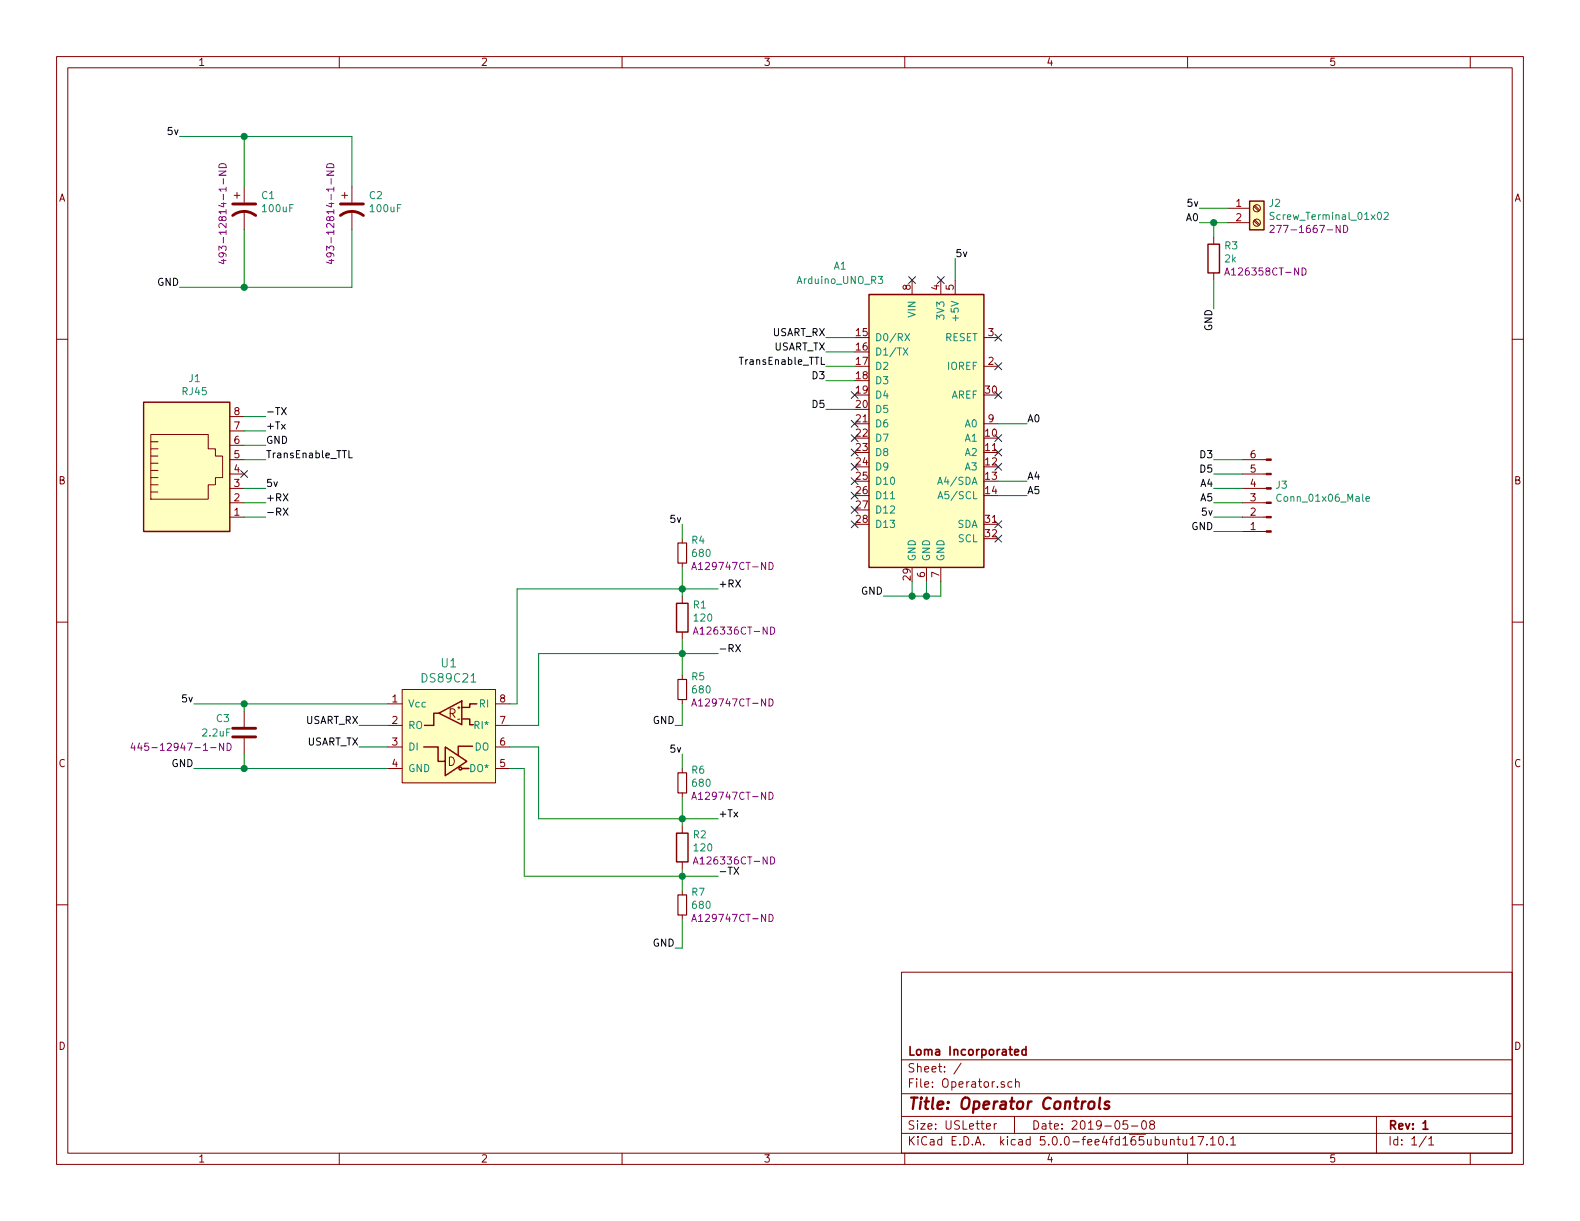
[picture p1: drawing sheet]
EESchema Schematic File Version 4
LIBS:Operator-cache
EELAYER 26 0
EELAYER END
$Descr USLetter 11000 8500
encoding utf-8
Sheet 1 1
Title "Operator Controls"
Date "2019-05-08"
Rev "1"
Comp "Loma Incorporated"
Comment1 ""
Comment2 ""
Comment3 ""
Comment4 ""
$EndDescr
$Comp
L MCU_Module:Arduino_UNO_R3 A1
U 1 1
P 6450 2950
F 0 "A1" H 5850 4050 50  0000 C CNN
F 1 "Arduino_UNO_R3" H 5850 3950 50  0000 C CNN
F 2 "Custom:Arduino_UNO_R3" H 6600 1900 50  0001 L CNN
F 3 "https://www.arduino.cc/en/Main/arduinoBoardUno" H 6250 4000 50  0001 C CNN
	1    6450 2950
	1    0    0    -1  
$EndComp
$Comp
L Connector:RJ45 J1
U 1 1
P 1300 3300
F 0 "J1" H 1355 3967 50  0000 C CNN
F 1 "RJ45" H 1355 3876 50  0000 C CNN
F 2 "Connector_RJ:RJ45_Amphenol_54602-x08_Horizontal" V 1300 3325 50  0001 C CNN
F 3 "~" V 1300 3325 50  0001 C CNN
	1    1300 3300
	1    0    0    -1  
$EndComp
$Comp
L Interface_RS485:DS89C21 U1
U 1 1
P 3100 5000
F 0 "U1" H 3125 5386 59  0000 C CNN
F 1 "DS89C21" H 3125 5281 59  0000 C CNN
F 2 "Package_SO:SOIC-8_3.9x4.9mm_P1.27mm" H 3000 5250 59  0001 C CNN
F 3 "http://www.ti.com/lit/ds/symlink/ds89c21.pdf" H 3100 5350 59  0001 C CNN
	1    3100 5000
	1    0    0    -1  
$EndComp
Text Label 1850 2900 0    50   ~ 0
-TX
Text Label 1850 3000 0    50   ~ 0
+Tx
Text Label 1850 3100 0    50   ~ 0
GND
Text Label 1850 3200 0    50   ~ 0
TransEnable_TTL
Text Label 1850 3400 0    50   ~ 0
5v
Text Label 1850 3500 0    50   ~ 0
+RX
Text Label 1850 3600 0    50   ~ 0
-RX
NoConn ~ 1700 3300
Wire Wire Line
	1700 3400 1850 3400
Wire Wire Line
	1850 3500 1700 3500
Wire Wire Line
	1700 3600 1850 3600
Wire Wire Line
	1850 3200 1700 3200
Wire Wire Line
	1700 3100 1850 3100
Wire Wire Line
	1850 3000 1700 3000
Wire Wire Line
	1700 2900 1850 2900
Text Label 5000 4100 0    50   ~ 0
+RX
Text Label 5000 4550 0    50   ~ 0
-RX
Text Label 5000 6100 0    50   ~ 0
-TX
Text Label 5000 5700 0    50   ~ 0
+Tx
Text Label 1350 4900 2    50   ~ 0
5v
Text Label 1350 5350 2    50   ~ 0
GND
Text Label 2500 5050 2    50   ~ 0
USART_RX
Text Label 2500 5200 2    50   ~ 0
USART_TX
Wire Wire Line
	2500 5200 2700 5200
Wire Wire Line
	2500 5050 2700 5050
$Comp
L Device:CP1 C1
U 1 1
P 1700 1450
F 0 "C1" H 1815 1541 50  0000 L CNN
F 1 "100uF" H 1815 1450 50  0000 L CNN
F 2 "Capacitor_THT:CP_Radial_D10.0mm_P5.00mm" H 1700 1450 50  0001 C CNN
F 3 "~" H 1700 1450 50  0001 C CNN
F 4 "493-12814-1-ND" V 1550 1050 50  0000 L CNN "PN"
	1    1700 1450
	1    0    0    -1  
$EndComp
$Comp
L Device:CP1 C2
U 1 1
P 2450 1450
F 0 "C2" H 2565 1541 50  0000 L CNN
F 1 "100uF" H 2565 1450 50  0000 L CNN
F 2 "Capacitor_THT:CP_Radial_D10.0mm_P5.00mm" H 2450 1450 50  0001 C CNN
F 3 "~" H 2450 1450 50  0001 C CNN
F 4 "493-12814-1-ND" V 2300 1050 50  0000 L CNN "PN"
	1    2450 1450
	1    0    0    -1  
$EndComp
Text Label 1250 950  2    50   ~ 0
5v
Text Label 1250 2000 2    50   ~ 0
GND
Wire Wire Line
	1250 2000 1700 2000
Wire Wire Line
	1700 2000 1700 1600
Wire Wire Line
	1700 1300 1700 950 
Wire Wire Line
	1700 950  1250 950 
Wire Wire Line
	1700 2000 2450 2000
Wire Wire Line
	2450 2000 2450 1600
Connection ~ 1700 2000
Wire Wire Line
	2450 1300 2450 950 
Wire Wire Line
	2450 950  1700 950 
Connection ~ 1700 950 
NoConn ~ 6550 1950
Text Label 5750 2350 2    50   ~ 0
USART_RX
Wire Wire Line
	5750 2350 5950 2350
Text Label 5750 2450 2    50   ~ 0
USART_TX
Wire Wire Line
	5750 2450 5950 2450
NoConn ~ 6350 1950
Text Label 6650 1800 0    50   ~ 0
5v
Wire Wire Line
	6650 1800 6650 1950
NoConn ~ 6950 2350
NoConn ~ 6950 2550
NoConn ~ 6950 2750
Text Label 6150 4150 2    50   ~ 0
GND
Wire Wire Line
	6150 4150 6350 4150
Wire Wire Line
	6350 4150 6350 4050
Wire Wire Line
	6350 4150 6450 4150
Wire Wire Line
	6450 4150 6450 4050
Connection ~ 6350 4150
Wire Wire Line
	6450 4150 6550 4150
Wire Wire Line
	6550 4150 6550 4050
Connection ~ 6450 4150
$Comp
L Device:R R1
U 1 1
P 4750 4300
F 0 "R1" H 4820 4391 50  0000 L CNN
F 1 "120" H 4820 4300 50  0000 L CNN
F 2 "Resistor_SMD:R_0805_2012Metric_Pad1.33x1.40mm_HandSolder" V 4680 4300 50  0001 C CNN
F 3 "~" H 4750 4300 50  0001 C CNN
F 4 "A126336CT-ND" H 4820 4209 50  0000 L CNN "PN"
	1    4750 4300
	1    0    0    -1  
$EndComp
$Comp
L Device:R R2
U 1 1
P 4750 5900
F 0 "R2" H 4820 5991 50  0000 L CNN
F 1 "120" H 4820 5900 50  0000 L CNN
F 2 "Resistor_SMD:R_0805_2012Metric_Pad1.33x1.40mm_HandSolder" V 4680 5900 50  0001 C CNN
F 3 "~" H 4750 5900 50  0001 C CNN
F 4 "A126336CT-ND" H 4820 5809 50  0000 L CNN "PN"
	1    4750 5900
	1    0    0    -1  
$EndComp
Wire Wire Line
	5000 4550 4750 4550
Wire Wire Line
	4750 4550 4750 4450
Connection ~ 4750 4550
Wire Wire Line
	4750 6050 4750 6100
Connection ~ 4750 6100
Wire Wire Line
	4750 6100 5000 6100
Wire Wire Line
	4750 5750 4750 5700
Connection ~ 4750 5700
Wire Wire Line
	4750 5700 5000 5700
Wire Wire Line
	5000 4100 4750 4100
Wire Wire Line
	4750 4100 4750 4150
Connection ~ 4750 4100
Text Label 5750 2550 2    50   ~ 0
TransEnable_TTL
Wire Wire Line
	5750 2550 5950 2550
$Comp
L Connector:Screw_Terminal_01x02 J2
U 1 1
P 8750 1450
F 0 "J2" H 8830 1487 50  0000 L CNN
F 1 "Screw_Terminal_01x02" H 8830 1396 50  0000 L CNN
F 2 "TerminalBlock_Phoenix:TerminalBlock_Phoenix_MKDS-1,5-2_1x02_P5.00mm_Horizontal" H 8750 1450 50  0001 C CNN
F 3 "~" H 8750 1450 50  0001 C CNN
F 4 "277-1667-ND" H 8830 1305 50  0000 L CNN "PN"
	1    8750 1450
	1    0    0    -1  
$EndComp
Text Label 8350 1450 2    50   ~ 0
5v
Wire Wire Line
	8350 1450 8550 1450
Text Label 8350 1550 2    50   ~ 0
A0
Wire Wire Line
	8350 1550 8450 1550
Text Label 7150 2950 0    50   ~ 0
A0
Wire Wire Line
	7150 2950 6950 2950
$Comp
L Device:R R3
U 1 1
P 8450 1800
F 0 "R3" H 8520 1891 50  0000 L CNN
F 1 "2k" H 8520 1800 50  0000 L CNN
F 2 "Resistor_SMD:R_0805_2012Metric_Pad1.33x1.40mm_HandSolder" V 8380 1800 50  0001 C CNN
F 3 "~" H 8450 1800 50  0001 C CNN
F 4 "A126358CT-ND" H 8520 1709 50  0000 L CNN "PN"
	1    8450 1800
	1    0    0    -1  
$EndComp
Text Label 8450 2150 3    50   ~ 0
GND
Wire Wire Line
	8450 2150 8450 1950
Wire Wire Line
	8450 1650 8450 1550
Connection ~ 8450 1550
Wire Wire Line
	8450 1550 8550 1550
NoConn ~ 6950 3250
NoConn ~ 6950 3650
NoConn ~ 6950 3750
NoConn ~ 5950 3650
NoConn ~ 5950 3550
NoConn ~ 5950 3450
NoConn ~ 5950 3350
NoConn ~ 5950 3250
NoConn ~ 5950 3150
NoConn ~ 5950 3050
NoConn ~ 5950 2950
NoConn ~ 5950 2750
$Comp
L Connector:Conn_01x06_Male J3
U 1 1
P 8850 3500
F 0 "J3" H 8823 3380 50  0000 R CNN
F 1 "Conn_01x06_Male" H 8823 3471 50  0000 R CNN
F 2 "Connector_PinHeader_2.54mm:PinHeader_1x06_P2.54mm_Vertical" H 8850 3500 50  0001 C CNN
F 3 "~" H 8850 3500 50  0001 C CNN
	1    8850 3500
	-1   0    0    1   
$EndComp
NoConn ~ 6950 3050
NoConn ~ 6950 3150
Text Label 5750 2650 2    50   ~ 0
D3
Text Label 5750 2850 2    50   ~ 0
D5
Text Label 7150 3350 0    50   ~ 0
A4
Text Label 7150 3450 0    50   ~ 0
A5
Wire Wire Line
	7150 3350 6950 3350
Wire Wire Line
	6950 3450 7150 3450
Wire Wire Line
	5750 2650 5950 2650
Wire Wire Line
	5750 2850 5950 2850
Text Label 8450 3200 2    50   ~ 0
D3
Text Label 8450 3300 2    50   ~ 0
D5
Text Label 8450 3400 2    50   ~ 0
A4
Text Label 8450 3500 2    50   ~ 0
A5
Text Label 8450 3600 2    50   ~ 0
5v
Text Label 8450 3700 2    50   ~ 0
GND
Wire Wire Line
	8450 3700 8650 3700
Wire Wire Line
	8650 3600 8450 3600
Wire Wire Line
	8450 3500 8650 3500
Wire Wire Line
	8650 3400 8450 3400
Wire Wire Line
	8450 3300 8650 3300
Wire Wire Line
	8650 3200 8450 3200
$Comp
L Device:C C3
U 1 1
P 1700 5100
F 0 "C3" H 1500 5200 50  0000 L CNN
F 1 "2.2uF" H 1400 5100 50  0000 L CNN
F 2 "Capacitor_SMD:C_1206_3216Metric_Pad1.42x1.75mm_HandSolder" H 1738 4950 50  0001 C CNN
F 3 "~" H 1700 5100 50  0001 C CNN
F 4 "445-12947-1-ND" H 900 5000 50  0000 L CNN "PN"
	1    1700 5100
	1    0    0    -1  
$EndComp
Wire Wire Line
	1350 4900 1700 4900
Wire Wire Line
	1700 4950 1700 4900
Connection ~ 1700 4900
Wire Wire Line
	1700 4900 2700 4900
Wire Wire Line
	1350 5350 1700 5350
Wire Wire Line
	1700 5350 1700 5250
Wire Wire Line
	1700 5350 2700 5350
Connection ~ 1700 5350
$Comp
L Device:R_Small R4
U 1 1
P 4750 3850
F 0 "R4" H 4809 3941 50  0000 L CNN
F 1 "680" H 4809 3850 50  0000 L CNN
F 2 "Resistor_SMD:R_0805_2012Metric_Pad1.33x1.40mm_HandSolder" H 4750 3850 50  0001 C CNN
F 3 "~" H 4750 3850 50  0001 C CNN
F 4 "A129747CT-ND" H 4809 3759 50  0000 L CNN "PN"
	1    4750 3850
	1    0    0    -1  
$EndComp
$Comp
L Device:R_Small R5
U 1 1
P 4750 4800
F 0 "R5" H 4809 4891 50  0000 L CNN
F 1 "680" H 4809 4800 50  0000 L CNN
F 2 "Resistor_SMD:R_0805_2012Metric_Pad1.33x1.40mm_HandSolder" H 4750 4800 50  0001 C CNN
F 3 "~" H 4750 4800 50  0001 C CNN
F 4 "A129747CT-ND" H 4809 4709 50  0000 L CNN "PN"
	1    4750 4800
	1    0    0    -1  
$EndComp
$Comp
L Device:R_Small R6
U 1 1
P 4750 5450
F 0 "R6" H 4809 5541 50  0000 L CNN
F 1 "680" H 4809 5450 50  0000 L CNN
F 2 "Resistor_SMD:R_0805_2012Metric_Pad1.33x1.40mm_HandSolder" H 4750 5450 50  0001 C CNN
F 3 "~" H 4750 5450 50  0001 C CNN
F 4 "A129747CT-ND" H 4809 5359 50  0000 L CNN "PN"
	1    4750 5450
	1    0    0    -1  
$EndComp
$Comp
L Device:R_Small R7
U 1 1
P 4750 6300
F 0 "R7" H 4809 6391 50  0000 L CNN
F 1 "680" H 4809 6300 50  0000 L CNN
F 2 "Resistor_SMD:R_0805_2012Metric_Pad1.33x1.40mm_HandSolder" H 4750 6300 50  0001 C CNN
F 3 "~" H 4750 6300 50  0001 C CNN
F 4 "A129747CT-ND" H 4809 6209 50  0000 L CNN "PN"
	1    4750 6300
	1    0    0    -1  
$EndComp
Wire Wire Line
	4750 6200 4750 6100
Wire Wire Line
	4750 5700 4750 5550
Wire Wire Line
	4750 4700 4750 4550
Wire Wire Line
	4750 3950 4750 4100
Text Label 4700 5050 2    50   ~ 0
GND
Wire Wire Line
	4700 5050 4750 5050
Wire Wire Line
	4750 5050 4750 4900
Text Label 4750 3650 2    50   ~ 0
5v
Wire Wire Line
	4750 3650 4750 3750
Text Label 4700 6600 2    50   ~ 0
GND
Text Label 4750 5250 2    50   ~ 0
5v
Wire Wire Line
	4750 5250 4750 5350
Wire Wire Line
	4700 6600 4750 6600
Wire Wire Line
	4750 6600 4750 6400
Wire Wire Line
	3550 5200 3750 5200
Wire Wire Line
	3750 5200 3750 5700
Wire Wire Line
	3750 5700 4750 5700
Wire Wire Line
	3650 6100 3650 5350
Wire Wire Line
	3650 5350 3550 5350
Wire Wire Line
	3650 6100 4750 6100
Wire Wire Line
	3550 4900 3600 4900
Wire Wire Line
	3600 4900 3600 4100
Wire Wire Line
	3600 4100 4750 4100
Wire Wire Line
	3550 5050 3750 5050
Wire Wire Line
	3750 5050 3750 4550
Wire Wire Line
	3750 4550 4750 4550
$EndSCHEMATC
